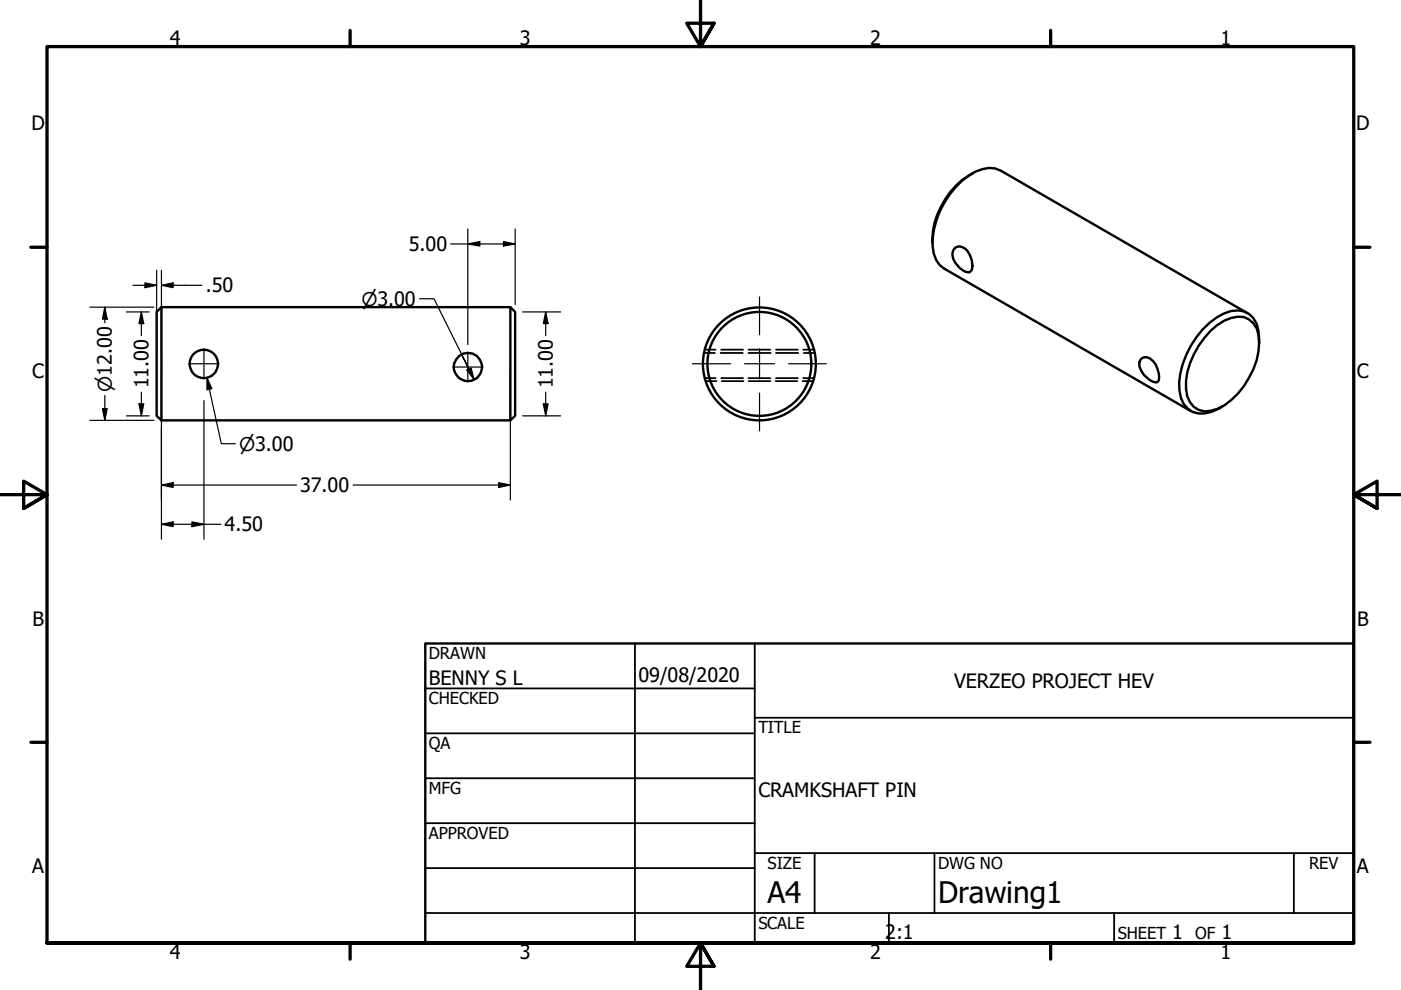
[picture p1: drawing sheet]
<svg xmlns="http://www.w3.org/2000/svg" width="297mm" height="210mm" viewBox="0 0 297 210" stroke-linecap="round" stroke-linejoin="round" font-family="sans-serif">
<!-- layer: Visible (ANSI) -->
<g fill="none" stroke="#000" stroke-width=".51">
<path d="M206.2 36.7a17 17 0 0 0-8.5 14.8M202.4 52.7a2.01 2.01 0 0 1 3 1 4.2 4.2 0 0 1 .5 3.7 .81 .81 0 0 1-1.2 .2 4.5 4.5 0 0 1-2.7-4.2zM34.2 65.1l-1 1v22.1l1 .9M34.2 65.1h74l1 1v22.1l-1 .9h-74M34.2 65.1v24M108.2 65.1v24M241.9 76.2a1.7 1.7 0 0 1 2.6 .4 4.4 4.4 0 0 1 1 4.3 2.3 2.3 0 0 1-2.4-.9 4 4 0 0 1-1.5-3.2zM256.7 70.1a8.7 8.7 0 0 1 7-2.9 4.5 4.5 0 0 1 3.1 3.8 13.8 13.8 0 0 1-2 9.1 14.8 14.8 0 0 1-6.7 6.6 4.5 4.5 0 0 1-5-.4 6.3 6.3 0 0 1-1.6-5.5 18.2 18.2 0 0 1 5.2-10.7zM264.5 66.4l-52.3-30.2a5.6 5.6 0 0 0-5.3 .2 18.2 18.2 0 0 0-9.2 15.9 5.6 5.6 0 0 0 2.5 4.6l52.3 30.3M267 72.7a8.4 8.4 0 0 0-1.3-5.2 4.7 4.7 0 0 0-6.2-1 18.1 18.1 0 0 0-9.4 16.3 4.9 4.9 0 0 0 6.9 4.5l2.2-1.2"/>
<circle cx="43.2" cy="77.1" r="3"/>
<circle cx="99.2" cy="77.8" r="3"/>
<circle cx="161" cy="77.2" r="11"/>
<circle cx="161" cy="77.2" r="12"/>
</g>
<!-- layer: Hidden (ANSI) -->
<g fill="none" stroke="#000" stroke-width=".38">
<path d="M149.2 74.8h2.4M149.4 74.1h2.3M152.8 74.8h4.7M152.9 74.1h4.6M158.7 74.1h4.6M158.7 74.8h4.7M164.5 74.1h4.7M164.5 74.8h4.7M170.3 74.1h2.4M170.4 74.8h2.4M149.4 80.2h2.3M149.6 80.8h2.3"/>
<path d="M152.9 80.2h4.6M153 80.8h4.6M158.7 80.2h4.6M158.7 80.8h4.6M164.5 80.8h4.5M164.5 80.2h4.7M170.2 80.8h2.3M170.3 80.2h2.4"/>
</g>
<!-- layer: Title (ANSI) -->
<g fill="none" stroke="#000" stroke-width=".38">
<path d="M134.6 136.4v63.5M160 136.4v63.5M90.2 146h69.8M90.2 155.5h69.8M160 152.2h127M90.2 165h69.8M90.2 174.5h69.8M90.2 193.6h196.8M90.2 184.1h69.8M160 180.9h127M172.7 180.9v12.7M188.5 193.6v6.3"/>
<path d="M198.1 180.9v12.7M236.2 193.6v6.3M274.3 180.9v12.7"/>
</g>
<path d="M90.2 136.4h196.8v63.5h-196.8z" fill="none" stroke="#000" stroke-width=".51"/>
<!-- layer: Border (ANSI) -->
<g fill="none" stroke="#000" stroke-width=".7">
<path d="M148.5 -.1v10l-2.9-5h5.8l-2.9 5 2.9-5M74.2 6.4v3.5M222.8 6.4v3.5M6.5 52.4h3.5M287 52.4h3.4M0 104.9h10l-5-2.9v5.8l5-2.9-5 2.9M297 104.9h-10l5-2.9v5.8l-5-2.9 5 2.9M6.5 157.4h3.5M287 157.4h3.4M10 199.9v-190h277v190h-277h277M74.2 199.9v3.5M222.8 199.9v3.5"/>
<path d="M151.4 204.9l-2.9-5 2.9 5h-5.8l2.9-5v10"/>
</g>
<!-- layer: Dimension (ANSI) -->
<g fill="none" stroke="#000" stroke-width=".25">
<path d="M30.7 60l2.5 .5-2.5 .5zM33.2 57.3v18.2M34.2 57.3v18.2M95.6 51.7h13.6M99.2 51.7l2.5-.5v1zM99.2 48.5v24.6M106.7 51.2l2.5 .5-2.5 .5zM109.2 48.5v16.1M19 65.1h13.6M22.2 65.1l.5 2.6h-1zM22.2 65.1v3.3M26.8 66.1h4.8"/>
<path d="M28.2 60.5h5M30 66.1l.5 2.5h-1zM30 66.1v5.1M34.2 60.5l2.5-.5v1zM34.2 78.8v35.5M34.2 60.5h8.6M89 63.3h3l7.4 15-1.5-3.1M99 78.5l.9-.5 .6 2.5zM99.4 78.3l1.1 2.2M108.2 78.8v27.2M110.8 66.1h8.1M115.7 66.1l.5 2.5h-1z"/>
<path d="M115.7 66.1v5.1M19 89.1h13.6M21.7 86.6h1l-.5 2.5zM22.2 83.9v5.2M26.8 88.2h4.8M29.5 85.6h1l-.5 2.6zM30 83.2v5M43.2 84.9v29.4M43.9 80l1 2.4-1 .2zM43.9 80l3 14.1h3M110.8 88.2h8.1M115.2 85.6h1l-.5 2.6z"/>
<path d="M115.7 83.2v5M34.2 102.8l2.5-.5v1zM34.2 111.2l2.5-.5v1zM34.2 102.8h28.7M34.2 111.2h12.7M40.7 110.7l2.5 .5-2.5 .5zM74.9 102.8h33.3M105.7 102.3l2.5 .5-2.5 .5z"/>
</g>
<g fill="#000">
<path d="M34.2 60.5l2.5-.5v1z" fill-rule="evenodd"/>
<path d="M99.2 51.7l2.5-.5v1z" fill-rule="evenodd"/>
<path d="M106.7 51.2l2.5 .5-2.5 .5z" fill-rule="evenodd"/>
<path d="M22.2 65.1l.5 2.6h-1z" fill-rule="evenodd"/>
<path d="M30 66.1l.5 2.5h-1z" fill-rule="evenodd"/>
<path d="M30.7 60l2.5 .5-2.5 .5z" fill-rule="evenodd"/>
<path d="M99 78.5l.9-.5 .6 2.5z" fill-rule="evenodd"/>
<path d="M115.7 66.1l.5 2.5h-1z" fill-rule="evenodd"/>
<path d="M21.7 86.6h1l-.5 2.5z" fill-rule="evenodd"/>
<path d="M29.5 85.6h1l-.5 2.6z" fill-rule="evenodd"/>
<path d="M43.9 80l1 2.4-1 .2z" fill-rule="evenodd"/>
<path d="M115.2 85.6h1l-.5 2.6z" fill-rule="evenodd"/>
<path d="M34.2 102.8l2.5-.5v1z" fill-rule="evenodd"/>
<path d="M34.2 111.2l2.5-.5v1z" fill-rule="evenodd"/>
<path d="M40.7 110.7l2.5 .5-2.5 .5z" fill-rule="evenodd"/>
<path d="M105.7 102.3l2.5 .5-2.5 .5z" fill-rule="evenodd"/>
</g>
<!-- layer: Center Mark (ANSI) -->
<path d="M40.1 77.1h6.3M43.2 73.9v6.4M96 77.8h6.4M99.2 74.6v6.4M146.8 77.1h8.1M157.9 77.1h6.3M161 63v8M161 73.9v6.4M167.2 77.1h8M161 83.3v8" fill="none" stroke="#000" stroke-width=".25"/>
<g font-size="6.3">
<text x="162.8" y="191.4">A4</text>
<text x="198.9" y="191.5">Drawing1</text>
</g>
<g font-size="4.2">
<text x="36" y="9.5">4</text>
<text x="110.2" y="9.5">3</text>
<text x="184.5" y="9.5">2</text>
<text x="258.8" y="9.5">1</text>
<text x="6.7" y="27.7">D</text>
<text x="287.5" y="27.7">D</text>
<text x="86.7" y="53.2">5.00</text>
<text x="43.6" y="62">.50</text>
<text x="6.8" y="80.2">C</text>
<text x="31.5" y="82.3" transform="rotate(-90 31.5 82.3)">11.00</text>
<text x="117.2" y="82.3" transform="rotate(-90 117.2 82.3)">11.00</text>
<text x="287.7" y="80.2">C</text>
<text x="63.6" y="104.4">37.00</text>
<text x="47.6" y="112.7">4.50</text>
<text x="6.9" y="132.7">B</text>
<text x="287.7" y="132.7">B</text>
<text x="90.9" y="145.1">BENNY S L</text>
<text x="135.4" y="144.5">09/08/2020</text>
<text x="202.3" y="145.8">VERZEO PROJECT HEV</text>
<text x="160.8" y="169.1">CRAMKSHAFT PIN</text>
<text x="6.8" y="185.2">A</text>
<text x="287.7" y="185.2">A</text>
<text x="36" y="203.4">4</text>
<text x="110.2" y="203.4">3</text>
<text x="184.5" y="203.4">2</text>
<text x="187.7" y="199.2">2:1</text>
<text x="248.5" y="199.1">1</text>
<text x="258.8" y="203.4">1</text>
<text x="259" y="199.1">1</text>
</g>
<g font-size="4">
<text x="76.6" y="64.8">⌀3.00</text>
<text x="23.7" y="83.1" transform="rotate(-90 23.7 83.1)">⌀12.00</text>
<text x="50.7" y="95.5">⌀3.00</text>
</g>
<g font-size="3.5">
<text x="90.9" y="139.7">DRAWN</text>
<text x="90.9" y="149.3">CHECKED</text>
<text x="160.8" y="155.5">TITLE</text>
<text x="90.9" y="158.8">QA</text>
<text x="90.9" y="168.3">MFG</text>
<text x="90.9" y="177.8">APPROVED</text>
<text x="162.8" y="184.2">SIZE</text>
<text x="198.9" y="184.2">DWG NO</text>
<text x="277.6" y="184.2">REV</text>
<text x="160.8" y="196.9">SCALE</text>
<text x="237" y="199.1">SHEET</text>
<text x="253.4" y="199.1">OF</text>
</g>
</svg>
